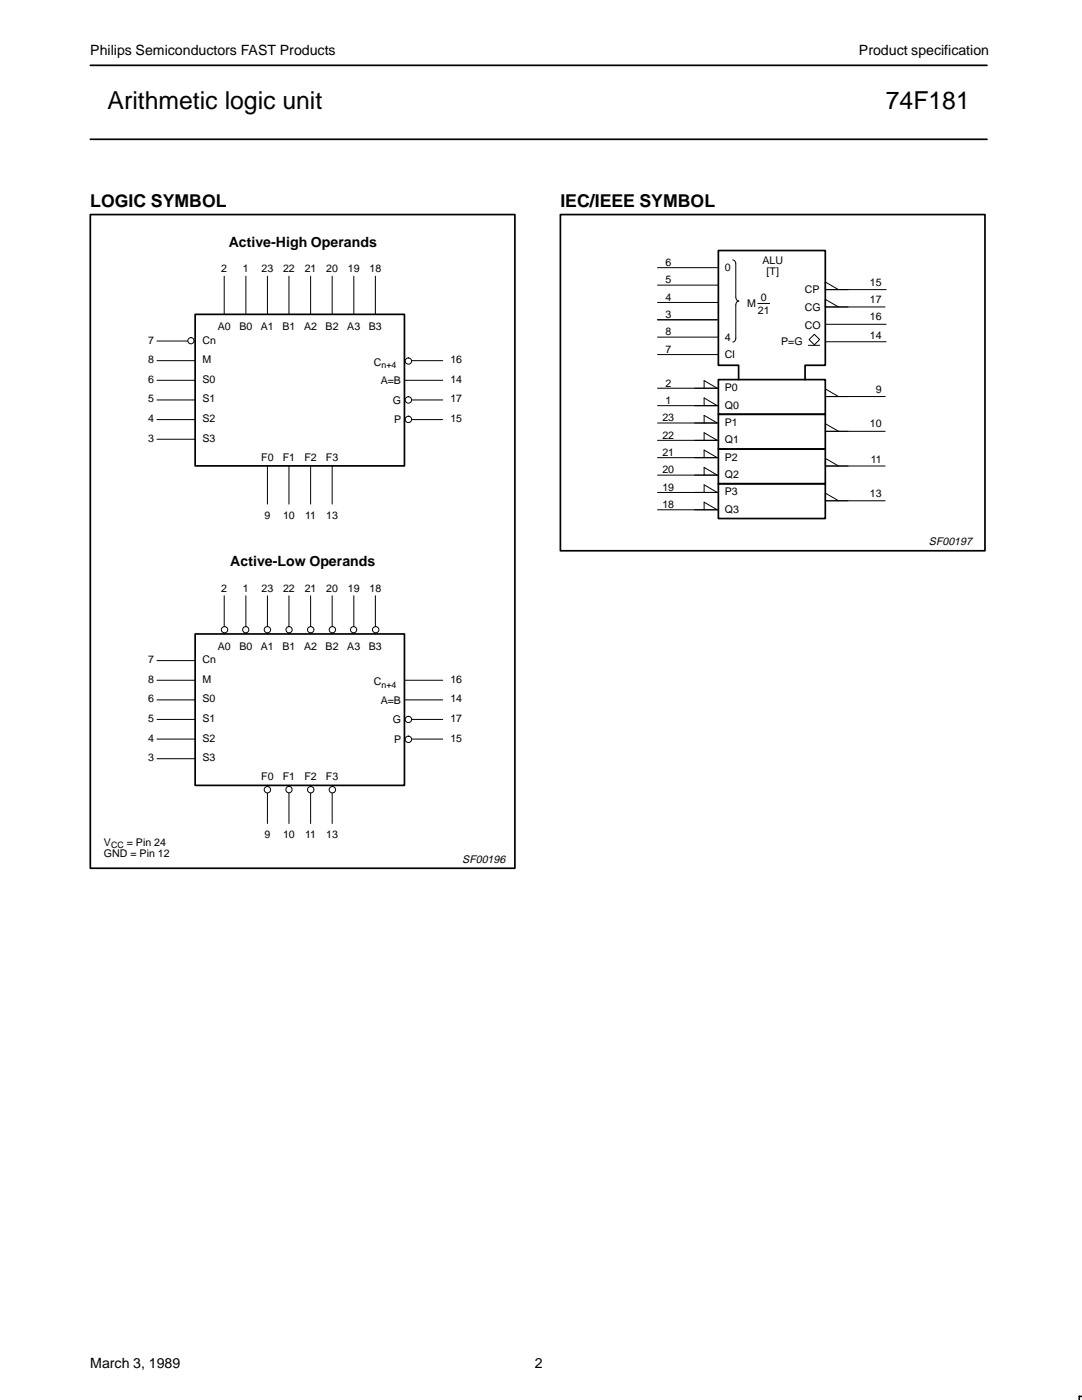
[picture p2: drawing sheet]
<svg xmlns="http://www.w3.org/2000/svg" width="216mm" height="279mm" viewBox="0 0 216 279" stroke-linecap="round" stroke-linejoin="round" font-family="sans-serif">
<path d="M18 13h178.9M18 27.8h178.9M18 42.8h84.7v130.5h-84.7zM38.9 62.7h41.8v30.3h-41.8z" fill="none" stroke="#000" stroke-width=".34"/>
<path d="M31.3 68.1h7.6M31.3 72h7.6M31.3 75.9h7.6M31.3 79.8h7.6M31.3 83.7h7.6M31.3 87.7h7.6" fill="none" stroke="#000" stroke-width=".2"/>
<circle cx="38.1" cy="68" r=".62" fill="#fff"/>
<g fill="none" stroke="#000" stroke-width=".2">
<path d="M44.7 55.1v7.6M49.1 55.1v7.6M53.4 55.1v7.6M57.7 55.1v7.6M62 55.1v7.6M66.3 55.1v7.6M70.6 55.1v7.6M74.9 55.1v7.6M80.7 72h7.6M80.7 75.9h7.6M80.7 79.8h7.6M80.7 83.7h7.6"/>
<circle cx="38.1" cy="68" r=".62"/>
</g>
<circle cx="81.5" cy="72.1" r=".63" fill="#fff"/>
<circle cx="81.5" cy="72.1" r=".63" fill="none" stroke="#000" stroke-width=".2"/>
<circle cx="81.5" cy="79.8" r=".64" fill="#fff"/>
<circle cx="81.5" cy="79.8" r=".64" fill="none" stroke="#000" stroke-width=".2"/>
<circle cx="81.5" cy="83.7" r=".64" fill="#fff"/>
<g fill="none" stroke="#000" stroke-width=".2">
<path d="M53.4 93v7.6M57.7 93v7.6M62 93v7.6M66.3 93v7.6M44.7 118.9v7.6M49.1 118.9v7.6M53.4 118.9v7.6M57.7 118.9v7.6M62 118.9v7.6M66.3 118.9v7.6M70.6 118.9v7.6M74.9 118.9v7.6"/>
<path d="M31.3 131.8h7.6M31.3 135.8h7.6M31.3 139.7h7.6M80.7 135.8h7.6M80.7 139.7h7.6M31.3 143.6h7.6M31.3 147.5h7.6M31.3 151.4h7.6M80.7 143.6h7.6M80.7 147.5h7.6"/>
<circle cx="81.5" cy="83.7" r=".64"/>
</g>
<path d="M38.9 126.5h41.8v30.2h-41.8z" fill="none" stroke="#000" stroke-width=".34"/>
<circle cx="81.5" cy="143.6" r=".63" fill="#fff"/>
<circle cx="81.5" cy="143.6" r=".63" fill="none" stroke="#000" stroke-width=".2"/>
<circle cx="81.5" cy="147.5" r=".64" fill="#fff"/>
<g fill="none" stroke="#000" stroke-width=".2">
<path d="M53.4 156.7v7.7M57.7 156.7v7.7M62 156.7v7.7M66.3 156.7v7.7"/>
<circle cx="81.5" cy="147.5" r=".64"/>
</g>
<circle cx="75" cy="125.7" r=".63" fill="#fff"/>
<circle cx="75" cy="125.7" r=".63" fill="none" stroke="#000" stroke-width=".2"/>
<circle cx="70.6" cy="125.7" r=".62" fill="#fff"/>
<circle cx="70.6" cy="125.7" r=".62" fill="none" stroke="#000" stroke-width=".2"/>
<circle cx="66.3" cy="125.7" r=".63" fill="#fff"/>
<circle cx="66.3" cy="125.7" r=".63" fill="none" stroke="#000" stroke-width=".2"/>
<circle cx="62" cy="125.7" r=".63" fill="#fff"/>
<circle cx="62" cy="125.7" r=".63" fill="none" stroke="#000" stroke-width=".2"/>
<circle cx="57.7" cy="125.7" r=".62" fill="#fff"/>
<circle cx="57.7" cy="125.7" r=".62" fill="none" stroke="#000" stroke-width=".2"/>
<circle cx="53.4" cy="125.7" r=".63" fill="#fff"/>
<circle cx="53.4" cy="125.7" r=".63" fill="none" stroke="#000" stroke-width=".2"/>
<circle cx="49" cy="125.7" r=".62" fill="#fff"/>
<circle cx="49" cy="125.7" r=".62" fill="none" stroke="#000" stroke-width=".2"/>
<circle cx="44.8" cy="125.7" r=".63" fill="#fff"/>
<circle cx="44.8" cy="125.7" r=".63" fill="none" stroke="#000" stroke-width=".2"/>
<circle cx="66.3" cy="157.6" r=".64" fill="#fff"/>
<circle cx="66.3" cy="157.6" r=".64" fill="none" stroke="#000" stroke-width=".2"/>
<circle cx="62" cy="157.6" r=".64" fill="#fff"/>
<circle cx="62" cy="157.6" r=".64" fill="none" stroke="#000" stroke-width=".2"/>
<circle cx="57.6" cy="157.6" r=".63" fill="#fff"/>
<circle cx="57.6" cy="157.6" r=".63" fill="none" stroke="#000" stroke-width=".2"/>
<circle cx="53.4" cy="157.6" r=".64" fill="#fff"/>
<g fill="none" stroke="#000" stroke-width=".2">
<path d="M131.2 56.9h12.1M131.2 53.4h11.9M146.2 51.9a.76 .76 0 0 1 .6 .8v6.6a.7 .7 0 0 0 .6 .8 .7 .7 0 0 0-.6 .7v6.7a.7 .7 0 0 1-.6 .8M167.3 57.8l-2.6-1.5v1.5h12.1M131.2 77.5h11.9l-2.6-1.5v1.5M131.2 67.3h12.1M131.2 63.8h11.9M131.2 60.4h12.1M131.2 70.8h12.1M151.2 60.6h2.4M161.3 68.9h2.2M161.4 67.8l1.1-1.1 1 1.1-1 1z"/>
<path d="M164.7 64.7h12.1M164.7 68.2h12.1M167.3 61.3l-2.6-1.6v1.6h11.9M167.3 79.1l-2.6-1.5v1.5h11.9M131.2 81h11.9l-2.6-1.6v1.6M131.2 84.4h11.9l-2.6-1.5v1.5M131.2 87.9h11.9l-2.6-1.5v1.5M131.2 91.3h11.9l-2.6-1.5v1.5M131.2 94.8h11.9l-2.6-1.5v1.5M131.2 98.3h11.9l-2.6-1.5v1.5M167.3 86.1l-2.6-1.5v1.5h11.9M167.3 93l-2.6-1.5v1.5h11.9"/>
<path d="M167.3 99.9l-2.6-1.5v1.5h11.9M131.2 101.7h11.9l-2.6-1.5v1.5"/>
<circle cx="53.4" cy="157.6" r=".64"/>
</g>
<path d="M111.8 42.8h84.7v67.1h-84.7zM143.3 75.8h21.4v6.9h-21.4zM147.4 75.8v-2.9h-4.1v-22.9h21.4v22.9h-4.1v2.9M143.3 89.6h21.4v6.9h-21.4zM143.3 82.7h21.4v6.9h-21.4zM143.3 96.5h21.4v7h-21.4z" fill="none" stroke="#000" stroke-width=".34"/>
<path d="M215.9 278.7h-.5v.7" fill="none" stroke="#000" stroke-width=".32"/>
<g font-size="4.9">
<text x="21.5" y="21.8">Arithmetic logic unit</text>
<text x="176.8" y="21.8">74F181</text>
</g>
<g font-size="3.5">
<text x="18" y="41.2">LOGIC SYMBOL</text>
<text x="111.8" y="41.2">IEC/IEEE SYMBOL</text>
</g>
<g font-size="2.8">
<text x="18" y="10.9">Philips Semiconductors FAST Products</text>
<text x="171.4" y="10.9">Product specification</text>
<text x="45.6" y="49.3">Active-High Operands</text>
<text x="46" y="113">Active-Low Operands</text>
<text x="18" y="273">March 3, 1989</text>
<text x="106.7" y="273">2</text>
</g>
<g font-size="2.2">
<text x="185.4" y="108.8">SF00197</text>
<text x="92.2" y="172.2">SF00196</text>
</g>
<g font-size="2.1">
<text x="132.8" y="53.1">6</text>
<text x="152.1" y="52.6">ALU</text>
<text x="44.2" y="54.3">2</text>
<text x="48.5" y="54.3">1</text>
<text x="52.2" y="54.3">23</text>
<text x="56.5" y="54.3">22</text>
<text x="60.8" y="54.3">21</text>
<text x="65.1" y="54.3">20</text>
<text x="69.4" y="54.3">19</text>
<text x="73.7" y="54.3">18</text>
<text x="132.8" y="56.6">5</text>
<text x="144.6" y="54">0</text>
<text x="151.8" y="60">0</text>
<text x="153" y="55">[T]</text>
<text x="160.6" y="58.5">CP</text>
<text x="173.6" y="57.1">15</text>
<text x="43.4" y="65.9">A0</text>
<text x="47.8" y="65.9">B0</text>
<text x="52.1" y="65.9">A1</text>
<text x="56.4" y="65.9">B1</text>
<text x="60.7" y="65.9">A2</text>
<text x="65" y="65.9">B2</text>
<text x="69.3" y="65.9">A3</text>
<text x="73.6" y="65.9">B3</text>
<text x="132.8" y="63.5">3</text>
<text x="132.8" y="60">4</text>
<text x="149.1" y="61.2">M</text>
<text x="151.2" y="62.6">21</text>
<text x="160.6" y="62.1">CG</text>
<text x="160.6" y="65.6">CO</text>
<text x="173.6" y="60.5">17</text>
<text x="173.6" y="63.9">16</text>
<text x="29.5" y="68.6">7</text>
<text x="40.4" y="68.6">Cn</text>
<text x="132.8" y="66.9">8</text>
<text x="132.8" y="70.4">7</text>
<text x="144.6" y="71.4">CI</text>
<text x="144.6" y="68">4</text>
<text x="155.9" y="68.9">P=G</text>
<text x="173.6" y="67.6">14</text>
<text x="29.5" y="72.5">8</text>
<text x="29.5" y="76.4">6</text>
<text x="40.4" y="72.5">M</text>
<text x="40.4" y="76.4">S0</text>
<text x="74.6" y="73">C</text>
<text x="76" y="76.7">A=B</text>
<text x="89.9" y="72.5">16</text>
<text x="89.9" y="76.4">14</text>
<text x="132.8" y="77.2">2</text>
<text x="29.5" y="80.3">5</text>
<text x="40.4" y="80.3">S1</text>
<text x="78.4" y="80.6">G</text>
<text x="89.9" y="80.3">17</text>
<text x="132.8" y="80.6">1</text>
<text x="144.6" y="78.1">P0</text>
<text x="144.6" y="81.5">Q0</text>
<text x="174.8" y="78.5">9</text>
<text x="29.5" y="84.2">4</text>
<text x="29.5" y="88.2">3</text>
<text x="40.4" y="84.2">S2</text>
<text x="40.4" y="88.2">S3</text>
<text x="78.6" y="84.5">P</text>
<text x="89.9" y="84.2">15</text>
<text x="132.2" y="87.5">22</text>
<text x="132.2" y="84.1">23</text>
<text x="144.6" y="85">P1</text>
<text x="144.6" y="88.5">Q1</text>
<text x="173.6" y="85.3">10</text>
<text x="52.1" y="92">F0</text>
<text x="56.4" y="92">F1</text>
<text x="60.7" y="92">F2</text>
<text x="65" y="92">F3</text>
<text x="132.2" y="94.5">20</text>
<text x="132.2" y="91">21</text>
<text x="144.6" y="91.9">P2</text>
<text x="144.6" y="95.4">Q2</text>
<text x="173.7" y="92.4">11</text>
<text x="132.2" y="101.4">18</text>
<text x="132.2" y="97.9">19</text>
<text x="144.6" y="98.9">P3</text>
<text x="173.6" y="99.1">13</text>
<text x="52.8" y="103.5">9</text>
<text x="56.5" y="103.5">10</text>
<text x="60.9" y="103.5">11</text>
<text x="65.1" y="103.5">13</text>
<text x="144.6" y="102.3">Q3</text>
<text x="44.2" y="118.1">2</text>
<text x="48.5" y="118.1">1</text>
<text x="52.2" y="118.1">23</text>
<text x="56.5" y="118.1">22</text>
<text x="60.8" y="118.1">21</text>
<text x="65.1" y="118.1">20</text>
<text x="69.4" y="118.1">19</text>
<text x="73.7" y="118.1">18</text>
<text x="43.4" y="129.6">A0</text>
<text x="47.8" y="129.6">B0</text>
<text x="52.1" y="129.6">A1</text>
<text x="56.4" y="129.6">B1</text>
<text x="60.7" y="129.6">A2</text>
<text x="65" y="129.6">B2</text>
<text x="69.3" y="129.6">A3</text>
<text x="73.6" y="129.6">B3</text>
<text x="29.5" y="132.3">7</text>
<text x="29.5" y="136.3">8</text>
<text x="40.4" y="132.3">Cn</text>
<text x="40.4" y="136.3">M</text>
<text x="74.6" y="136.8">C</text>
<text x="89.9" y="136.3">16</text>
<text x="29.5" y="140.2">6</text>
<text x="40.4" y="140.2">S0</text>
<text x="76" y="140.4">A=B</text>
<text x="89.9" y="140.2">14</text>
<text x="29.5" y="144.1">5</text>
<text x="29.5" y="148">4</text>
<text x="40.4" y="144.1">S1</text>
<text x="40.4" y="148">S2</text>
<text x="78.4" y="144.4">G</text>
<text x="78.6" y="148.3">P</text>
<text x="89.9" y="144.1">17</text>
<text x="89.9" y="148">15</text>
<text x="29.5" y="151.9">3</text>
<text x="40.4" y="151.9">S3</text>
<text x="52.1" y="155.7">F0</text>
<text x="56.4" y="155.7">F1</text>
<text x="60.7" y="155.7">F2</text>
<text x="65" y="155.7">F3</text>
<text x="52.8" y="167.2">9</text>
<text x="56.5" y="167.2">10</text>
<text x="60.9" y="167.2">11</text>
<text x="65.1" y="167.2">13</text>
<text x="20.7" y="168.8">V</text>
<text x="20.7" y="171.1">GND = Pin 12</text>
<text x="25.3" y="168.8">= Pin 24</text>
</g>
<g font-size="1.8">
<text x="76.1" y="73.4">n+4</text>
<text x="76.1" y="137.2">n+4</text>
<text x="22.2" y="169.2">CC</text>
</g>
</svg>
